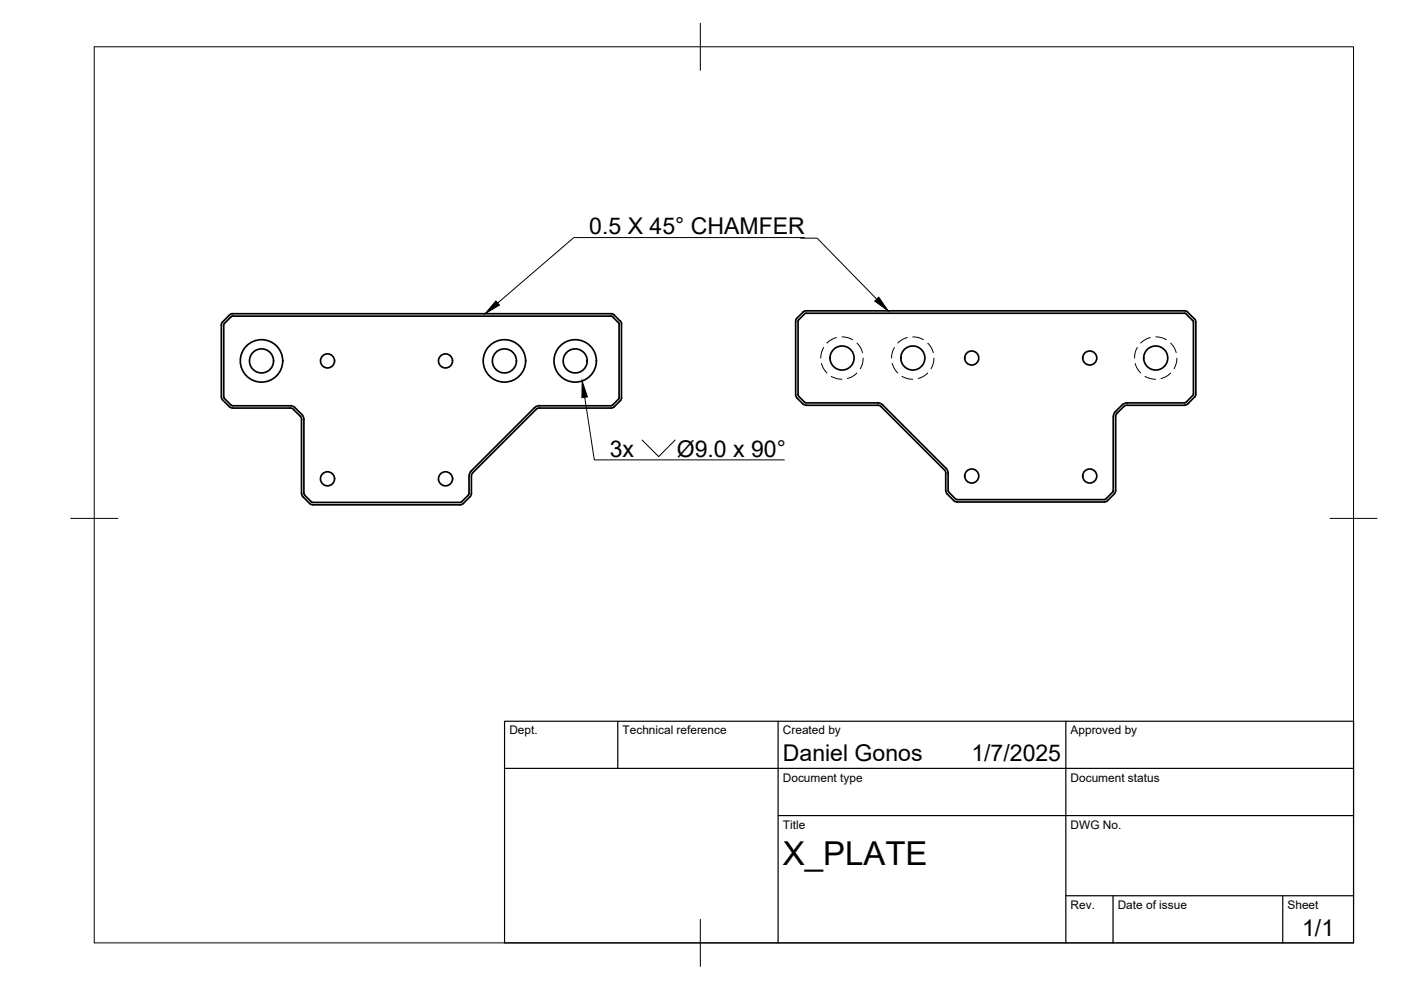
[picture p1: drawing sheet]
<svg xmlns="http://www.w3.org/2000/svg" width="297mm" height="210mm" viewBox="0 0 297 210" stroke-linecap="round" stroke-linejoin="round" font-family="sans-serif">
<!-- layer: Visible -->
<g fill="none" stroke="#000" stroke-width=".36">
<path d="M46.9 68.9v15.2l.3 .7 1.4 1.4 .8 .3h12.1M47.4 68.9v15.2l.2 .4M48.6 66.8l.7-.3h80.3l.7 .3M48.6 66.8l-1.4 1.4-.3 .7M49.3 67h80.2M49.4 67l-.4 .2-1.4 1.4-.2 .3M129.6 67l.3 .2M129.9 67.2l1.2 1.2M130.2 66.8l1.3 1.2M131.1 68.4l.2 .3M131.3 68.7v15.6M131.5 68l.3 .7v15.6l-.3 .7"/>
<path d="M169.4 67.8l-.2 .3v15.6l.2 .3M170.6 66.5l.3-.1h80.2l.4 .1M170.6 66.6l-1.2 1.2M251.5 66.6l1.4 1.4M252.9 68l.1 .3v15.2M253.2 67.6l-1.4-1.4-.7-.3h-80.4l-1.7 1.5-.3 .7v15.6l.3 .7 1.2 1.2M253.3 67.6l.3 .7M253.5 68.3v15.2M47.6 84.5l1.4 1.4 .4 .1h12.1M61.5 86l.6 .1 .5 .4M61.5 86.5l.7 .3 1.4 1.4M62.6 86.5l1.4 1.4 .4 .7v16l.2 .4"/>
<path d="M99.9 99.9l-.5 1v3.7l-.1 .4M129.9 85.9l-.4 .1h-15.1l-.6 .1-.5 .4-13.4 13.4M130.3 86.2l-.8 .3h-15.1l-.5 .1-13.7 13.6-.3 .7v4l-.2 .4-1.5 1.4-.7 .3h-31.2l-.5-.1-1.6-1.6-.3-.7v-15.7l-.2-.7M131.1 84.7l-1.2 1.2M131.3 84.3l-.2 .3M131.5 85l-1.3 1.2M169.4 84l1.2 1.3M170.2 85.6l.7 .3h15.2l.7 .3M170.6 85.3l.3 .1M170.9 85.4h15.2l.8 .3 13.9 13.8 .2 .8v3.7M186.8 86.2l13.4 13.4 .3 .7v3.7M236 88.3v15.7"/>
<path d="M236.5 87.3l-.3 .5-.1 .5M236.5 88.3v15.7M238.2 86.2l-1.4 1.4-.3 .7M251.1 85.4l-12.4 .1-.8 .4-1.4 1.4M251.5 85.3l-.4 .1M251.8 85.6l-.7 .3h-12.1l-.7 .3M253 83.5l-.1 .4-1.4 1.4M253.6 83.5l-.3 .7-1.5 1.4M64.6 105l1.4 1.4 .3 .1h31.2l.4-.1 1.4-1.4M200.5 104l.3 .7M200.8 104.7l1.4 1.4M201 104l.2 .4"/>
<path d="M201.2 104.4l1.4 1.4 .3 .1h31.2l.4-.1M234.8 106.1l-.7 .3h-31.2l-.7-.3M236 104l-.1 .4-1.4 1.4M236.5 104l-.3 .7-1.4 1.4"/>
<circle cx="55.4" cy="76.5" r="4.5"/>
<circle cx="55.4" cy="76.5" r="2.55"/>
<circle cx="69.4" cy="76.5" r="1.49"/>
<circle cx="94.5" cy="76.5" r="1.49"/>
<circle cx="106.9" cy="76.5" r="4.5"/>
<circle cx="106.9" cy="76.5" r="2.55"/>
<circle cx="122" cy="76.5" r="4.5"/>
<circle cx="122" cy="76.5" r="2.55"/>
<circle cx="178.5" cy="75.9" r="2.55"/>
<circle cx="193.5" cy="75.9" r="2.55"/>
<circle cx="206" cy="75.9" r="1.49"/>
<circle cx="231" cy="75.9" r="1.49"/>
<circle cx="245" cy="75.9" r="2.55"/>
<circle cx="69.4" cy="101.5" r="1.49"/>
<circle cx="94.5" cy="101.5" r="1.49"/>
<circle cx="206" cy="100.9" r="1.49"/>
<circle cx="231" cy="100.9" r="1.49"/>
</g>
<!-- layer: Hidden -->
<g fill="none" stroke="#000" stroke-width=".21">
<path d="M174.2 77.1l.5 1.1 .6 .9M174.6 73.7l-.4 1-.2 1.2M176.3 79.8l1.3 .5 .9 .1M177.4 71.6l-1 .3-1.1 .8M178.5 71.4l1.5 .3 .8 .3M181.7 79.1l-1.1 .8-.9 .4M181.7 72.7a4 4 0 0 1 1.2 2.1M183 75.9a4.1 4.1 0 0 1-.6 2.3M189.2 77.1l.5 1.1 .6 .9M189.6 73.7l-.4 1-.2 1.2M191.3 79.8l1.3 .5 .9 .1M192.4 71.6l-.9 .3-1.1 .8"/>
<path d="M193.5 71.4l1.5 .3 .8 .3M196.7 79.1l-1.1 .8-.9 .4M196.7 72.7l.7 .9 .5 1.2M198 75.9l-.2 1.2-.4 1.1M240.7 77.1l.5 1.1 .7 .9M241.1 73.7a4.2 4.2 0 0 0-.6 2.2M242.8 79.8l1.3 .5 .9 .1M243.9 71.6l-.9 .3-1.1 .8M245 71.4l1.5 .3 .8 .3M248.2 79.1l-1.1 .8-.9 .4M248.2 72.7l.7 .9 .5 1.2M249.5 75.9l-.1 1.2-.5 1.1"/>
</g>
<!-- layer: BORDER -->
<path d="M20 9.9h267v190h-267zM148.5 4.9v10M15 109.9h10M282 109.9h10M148.5 194.9v10" fill="none" stroke="#000" stroke-width=".21"/>
<!-- layer: TITLEBLOCK -->
<path d="M107 152.9h180v47h-180zM131 152.9v10M165 152.9v47M226 152.9v47M107 162.9h180M165 172.9h122M226 189.9h61M236 189.9v10M272 189.9v10" fill="none" stroke="#000" stroke-width=".25"/>
<!-- layer: Leaders -->
<path d="M105.1 63.8l.8 .9-3.1 1.8zM185.5 63.8l.8-.8 2 2.9zM123.4 80.8l1.1 3.4-1.1 .1z" fill="#000" stroke="#000" stroke-width=".21"/>
<path d="M169.8 50.5h3.4l12.7 12.9M170.6 50.4h-48.9l-16.2 13.9M124 84.2l2 13.3h40.3M136.1 93.3l3.6 3.5 3.5-3.5" fill="none" stroke="#000" stroke-width=".21"/>
<text font-size="7" x="166" y="183.4">X_PLATE</text>
<g font-size="4.9">
<text x="124.9" y="49.7">0.5 X 45° CHAMFER</text>
<text x="129.3" y="96.8">3x</text>
<text x="143.5" y="96.8">Ø9.0 x 90°</text>
<text x="166" y="161.4">Daniel Gonos</text>
<text x="206" y="161.4">1/7/2025</text>
<text x="276.1" y="198.6">1/1</text>
</g>
<g font-size="2.5">
<text x="108" y="155.7">Dept.</text>
<text x="132" y="155.7">Technical reference</text>
<text x="166" y="155.7">Created by</text>
<text x="227" y="155.7">Approved by</text>
<text x="166" y="165.7">Document type</text>
<text x="227" y="165.7">Document status</text>
<text x="166" y="175.7">Title</text>
<text x="227" y="175.7">DWG No.</text>
<text x="227" y="192.7">Rev.</text>
<text x="237" y="192.7">Date of issue</text>
<text x="273" y="192.7">Sheet</text>
</g>
</svg>
